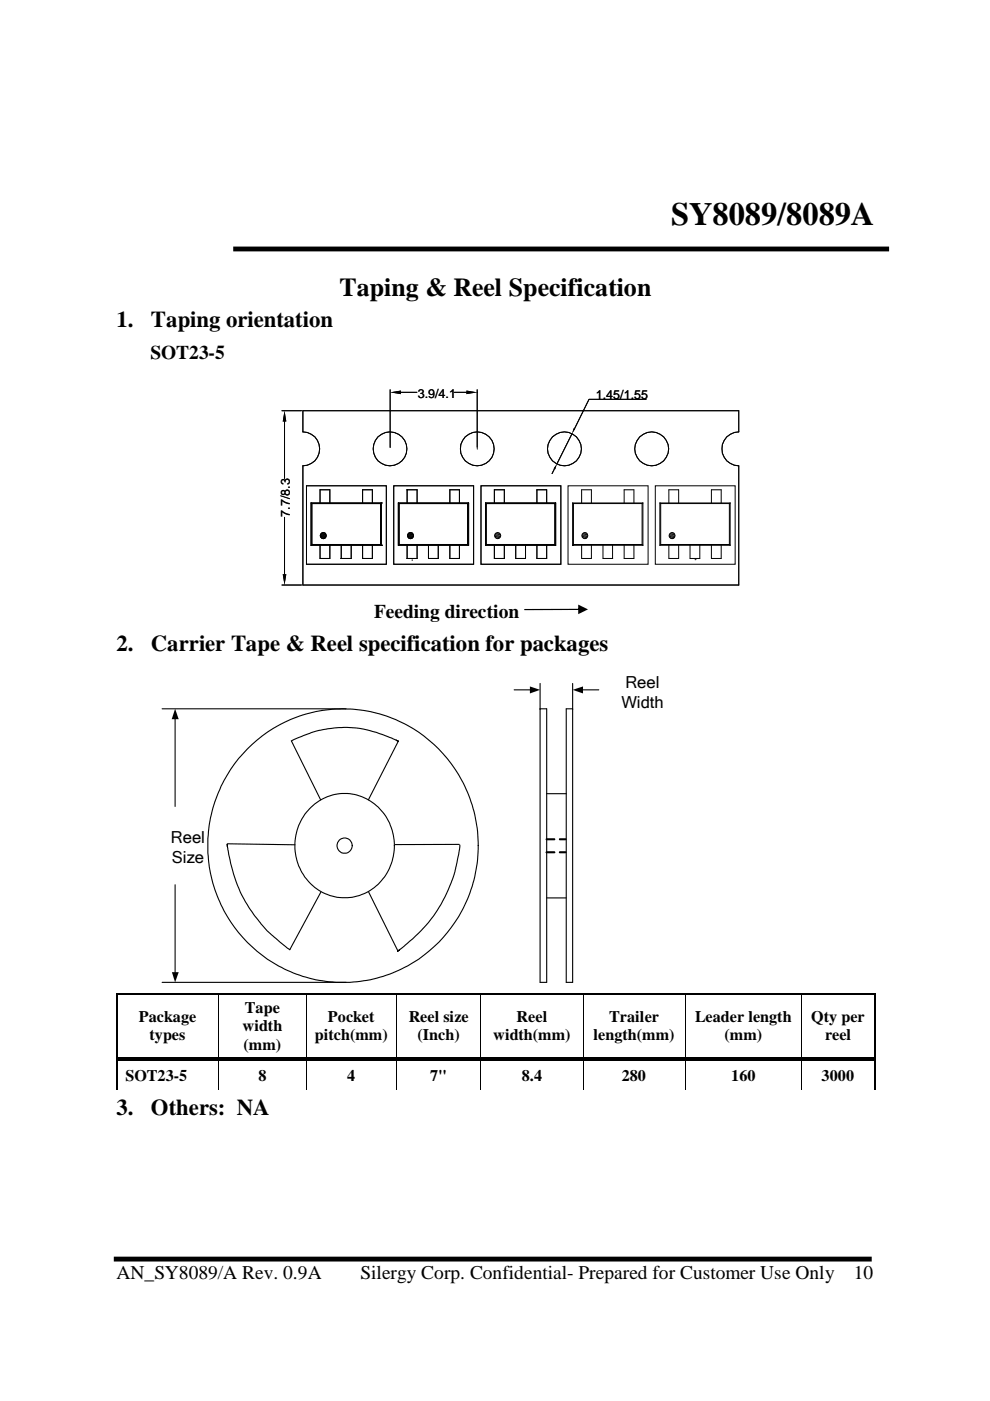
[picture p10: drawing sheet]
<svg xmlns="http://www.w3.org/2000/svg" width="210mm" height="297mm" viewBox="0 0 210 297" stroke-linecap="round" stroke-linejoin="round" font-family="sans-serif">
<path d="M49.4 52.8h139.1M24.1 267h160.7" fill="none" stroke="#000" stroke-width="1" stroke-linecap="butt"/>
<g fill="none" stroke="#000" stroke-width=".23">
<path d="M34.4 150.3h39M37.1 152.3v18.7M52.5 158.8a28.6 28.6 0 0 1 32-6 28.6 28.6 0 0 1 16.8 28 28.8 28.8 0 0 1-27.1 27.5h-3a28.9 28.9 0 0 1-27.1-27.5v-3a29.5 29.5 0 0 1 8.4-19zM61.8 157.1l6.2 12.5M84.1 157l.4 .1-.5-.2a24 24 0 0 0-15.2-2.3 26.4 26.4 0 0 0-7 2.5M84.5 157.1l-6.4 12.5M109 146.3h3.5M114.5 144.9v63.4h1.4v-58h-1.4M121.4 144.9v63.4h-1.3v-58h1.3M123.4 146.3h3.6M48.2 179.4l-.1-.4 .1 .1a30.6 30.6 0 0 0 13.3 22.2M48.2 178.9l14.3 .2"/>
<path d="M65.6 171.5a10.4 10.4 0 0 1 10.6-2.7 10.4 10.4 0 0 1 7.2 8.3 10.9 10.9 0 0 1-11.9 13.1 11.2 11.2 0 0 1-5.9-18.7zM97.4 179l-13.6 .1M97.5 179.2l-.3 2-.8 3.9a30.6 30.6 0 0 1-11.6 16.2l-.5 .4 .4-.3M115.9 168.3h4.2M37.1 187.6v18.7M68 189.1l-6.6 12.3M78.1 189.1l6.3 12.5M115.9 190.4h4.2M34.4 208.3h39"/>
<circle cx="73.1" cy="179.3" r="1.61"/>
</g>
<g fill="#000">
<path d="M60.3 87.1l.4 2.3h-.8zM82.7 83.2l2.3-.4v.8zM98.9 82.8l2.3 .4-2.3 .4zM118.1 98.4l-.4 1.1-.3-.2zM121.6 90.8l.3 .2-.6 .9zM67.9 113.6l1.2 .3h-1.1zM67.9 113.6h1.3l-.1 .3zM68 113.2l1.2 .4h-1.3zM68 113.2h1.1l.1 .4zM68 113.9l.9 .2h-.7zM68 113.9h1.1l-.2 .2zM68 113.2l.2-.2 .9 .2z"/>
<path d="M68.2 113h.7l.2 .2zM68.2 114.1h.7zM68.2 113l.3-.1 .4 .1zM86.4 113.6l1.2 .3h-1.1zM86.4 113.6h1.3l-.1 .3zM86.5 113.2l1.2 .4h-1.3zM86.5 113.2h1.1l.1 .4zM86.5 113.9l.8 .2h-.6zM86.5 113.9h1.1l-.3 .2zM86.5 113.2l.2-.2 .9 .2zM86.7 113h.6l.3 .2zM86.7 114.1h.6z"/>
<path d="M86.7 113l.3-.1 .3 .1zM104.9 113.6l1.2 .3h-1.2zM104.9 113.6h1.3l-.1 .3zM104.9 113.2l1.3 .4h-1.3zM105 113.2h1.1l.1 .4zM105 113.9l.8 .2h-.6zM105 113.9h1.1l-.3 .2zM105 113.2l.2-.2 .9 .2zM105.2 113h.6l.3 .2zM105.2 114.1h.6zM105.2 113l.3-.1 .3 .1zM123.4 113.6l1.1 .3h-1.1z"/>
<path d="M123.4 113.6h1.2l-.1 .3zM123.4 113.2l1.2 .4h-1.2zM123.5 113.2h1l.1 .4zM123.5 113.9l.8 .2h-.6zM123.5 113.9h1l-.2 .2zM123.5 113.2l.2-.2 .8 .2zM123.7 113h.6l.2 .2zM123.7 114.1h.6zM123.7 113l.3-.1 .3 .1zM141.9 113.6l1.1 .3h-1.1zM141.9 113.6h1.2l-.1 .3zM141.9 113.2l1.2 .4h-1.2z"/>
<path d="M141.9 113.2h1.1l.1 .4zM141.9 113.9l.9 .2h-.6zM141.9 113.9h1.1l-.2 .2zM141.9 113.2l.3-.2 .8 .2zM142.2 113h.6l.2 .2zM142.2 114.1h.6zM142.2 113l.3-.1 .3 .1zM59.9 121.8h.8l-.4 2.2zM37.1 150.3l.8 2.2h-1.5zM112.4 145.5l2.1 .8-2.1 .7zM121.4 146.3l2.2-.8v1.5zM36.4 206.1h1.5l-.8 2.2z"/>
</g>
<g fill="#000">
<path d="M24.6 210.5h.3v.3h-.3zM46.3 210.5h.3v.3h-.3zM64.8 210.5h.4v.3h-.4zM84 210.5h.3v.3h-.3zM101.9 210.5h.3v.3h-.3zM123.5 210.5h.4v.3h-.4zM145.2 210.5h.3v.3h-.3zM169.9 210.5h.3v.3h-.3zM185.3 210.5h.3v.3h-.3zM24.6 224.2h.3v.8h-.3zM46.3 225h.1zM46.3 224.2h.7v.3h-.7z"/>
<path d="M46.3 224.7h.7v.3h-.7zM64.8 225h.2zM64.8 224.2h.8v.3h-.8zM64.8 224.7h.8v.3h-.8zM84 225h.2zM84 224.2h.7v.3h-.7zM84 224.7h.7v.3h-.7zM101.9 225h.2zM101.9 224.2h.8v.3h-.8zM101.9 224.7h.8v.3h-.8zM123.5 225h.2zM123.5 224.2h.8v.3h-.8z"/>
<path d="M123.5 224.7h.8v.3h-.8zM145.2 225h.1zM145.2 224.2h.7v.3h-.7zM145.2 224.7h.7v.3h-.7zM169.9 225h.2zM169.9 224.2h.7v.3h-.7zM169.9 224.7h.7v.3h-.7zM185.3 224.2h.3v.8h-.3z"/>
<path d="M111.2 129.2l11.7-.1 .2 .1-.2 .1-11.6 .1zM122.6 128.2l2.1 1-2.1 1z"/>
<path d="M115.8 177.9l1.8-.1v.2l-1.7 .1zM118.6 177.9h1.4l-.1 .2h-1.2z"/>
<path d="M115.9 180.6h1.7v.2h-1.8zM118.6 180.6h1.3l.1 .2h-1.4z"/>
</g>
<g fill="none" stroke="#000" stroke-width=".21">
<path d="M59.8 87.1h4.1M60.3 89.4v12M64.2 87.1h92.4v4.5a3.6 3.6 0 0 0-3.5 3.6 3.6 3.6 0 0 0 3.5 3.6v25.2h-92.4v-25.2a3.6 3.6 0 0 0 3.6-3.6 3.6 3.6 0 0 0-3.6-3.6zM82.7 82.6v12.3M85 83.2h3.4M96.3 83.2h2.6M101.2 82.6v12.3M101.2 83.2h.1M101.2 95.2h.1M117.6 99.4l-.5 1M121.3 91.9l-3.2 6.5M137 84.7h-12.1l-3.1 6.2"/>
<path d="M60.3 109.7v12.1M65 103h16.9v16.6h-16.9zM66 106.6v9M66 115.6h14.9M66 106.6h14.9M66 106.6l.1 .2M66.1 106.8v8.6M66.1 115.4h14.6M66.1 115.4l-.1 .2M66.1 106.8h14.6M67.9 115.6v2.8h2v-2.8M67.9 106.6v-2.8h2v2.8"/>
<path d="M72.3 115.6v2.8h2.2v-2.8M76.9 106.6v-2.8h2.1v2.8M76.9 115.6v2.8h2.1v-2.8M80.7 106.8v8.6M80.7 115.4l.2 .2M80.9 115.6h.1M80.9 106.6h.1M80.9 106.6v9M80.9 106.6l-.2 .2M83.5 103h16.9v16.6h-16.9zM84.5 115.6h14.9M84.5 106.6h14.9"/>
<path d="M84.5 106.6v9M84.5 106.6l.1 .2M84.6 115.4h14.5M84.6 106.8h14.5M84.6 106.8v8.6M84.6 115.4l-.1 .2M86.3 115.6v2.8h2.1v-2.8M86.3 106.6v-2.8h2.1v2.8M87.4 118.7h.1M90.8 115.6v2.8h2.1v-2.8M95.4 115.6v2.8h2v-2.8M95.4 106.6v-2.8h2v2.8"/>
<path d="M99.1 106.8v8.6M99.1 115.4l.3 .2M99.4 106.6v9M99.4 106.6l-.3 .2M102 103h16.9v16.6h-16.9zM103 115.6h14.8M103 106.6h14.8M103 106.6v9M103 106.6l.1 .2M103.1 115.4h14.5M103.1 106.8h14.5M103.1 106.8v8.6"/>
<path d="M103.1 115.4l-.1 .2M104.8 115.6v2.8h2.1v-2.8M104.8 106.6v-2.8h2.1v2.8M109.3 115.6v2.8h2.1v-2.8M113.8 115.6v2.8h2.1v-2.8M113.8 106.6v-2.8h2.1v2.8M117.6 106.8v8.6M117.6 115.4l.2 .2M117.8 106.6v9M117.8 106.6l-.2 .2M120.4 103h17v16.6h-17zM121.4 115.6h.1"/>
<path d="M121.4 115.6h14.9M121.4 106.6h14.9M121.4 106.6v9M121.4 106.6l.2 .2M121.6 115.4h14.5M121.6 106.8h14.5M121.6 106.8v8.6M121.6 115.4l-.2 .2M123.3 115.6v2.8h2.1v-2.8M123.3 106.6v-2.8h2.1v2.8M127.8 115.6v2.8h2.1M129.9 115.6v2.8"/>
<path d="M132.3 115.6v2.8h2.1v-2.8M132.3 106.6v-2.8h2.1v2.8M136.1 106.8v8.6M136.1 115.4l.2 .2M136.3 106.6v9M136.3 106.6l-.2 .2M138.9 103h17v16.6h-17zM139.9 115.6h14.9M139.9 106.6h14.9M139.9 106.6v9M139.9 106.6l.2 .2M140.1 115.4h14.5"/>
<path d="M140.1 106.8h14.5M140.1 106.8v8.6M140.1 115.4l-.2 .2M141.8 115.6v2.8h2.1v-2.8M141.8 106.6v-2.8h2.1v2.8M146.3 115.6v2.8h2.1v-2.8M147.4 118.7h.1M150.8 115.6v2.8h2.1v-2.8M150.8 106.6v-2.8h2.1v2.8M154.6 106.8v8.6M154.6 115.4l.2 .2M154.8 106.6v9"/>
<path d="M154.8 106.6l-.2 .2M59.8 124h4.1M115.8 177.9l1.8-.1v.2l-1.7 .1zM118.6 177.9h1.4l-.1 .2h-1.2zM115.9 180.6h1.7v.2h-1.8zM118.6 180.6h1.3l.1 .2h-1.4zM46.4 210.8v13.4M64.9 210.8v13.4M84.1 210.8v13.4M102 210.8v13.4M123.6 210.8v13.4M145.2 210.8v13.4"/>
<path d="M170 210.8v13.4M46.4 225v6M64.9 225v6M84.1 225v6M102 225v6M123.6 225v6M145.2 225v6M170 225v6"/>
<circle cx="82.7" cy="95.2" r="3.6"/>
<circle cx="101.2" cy="95.2" r="3.6"/>
<circle cx="119.7" cy="95.2" r="3.6"/>
<circle cx="138.2" cy="95.2" r="3.6"/>
<circle cx="68.5" cy="113.6" r=".64"/>
<circle cx="87" cy="113.6" r=".65"/>
<circle cx="105.5" cy="113.6" r=".65"/>
<circle cx="124" cy="113.6" r=".64"/>
<circle cx="142.5" cy="113.6" r=".64"/>
</g>
<path d="M24.7 210.8v13.4M24.9 210.7h21.4M46.6 210.7h18.2M65.2 210.7h18.8M84.3 210.7h17.6M102.2 210.7h21.3M123.9 210.7h21.3M145.5 210.7h24.4M170.2 210.7h15.1M185.4 210.8v13.4M24.7 225v6M185.4 225v6" fill="none" stroke="#000" stroke-width=".34"/>
<g fill="none" stroke="#000" stroke-width=".25">
<path d="M24.9 224.3h21.4M24.9 224.8h21.4M47 224.3h17.8M47 224.8h17.8M65.6 224.3h18.4M65.6 224.8h18.4M84.7 224.3h17.2M84.7 224.8h17.2M102.7 224.3h20.8M102.7 224.8h20.8M124.3 224.3h20.9M124.3 224.8h20.9"/>
<path d="M145.9 224.3h24M145.9 224.8h24M170.6 224.3h14.7M170.6 224.8h14.7"/>
</g>
<text font-size="6.9" x="142.3" y="47.8">SY8089/8089A</text>
<text font-size="5.5" x="72" y="62.7">Taping &amp; Reel Specification</text>
<g font-size="4.8">
<text x="24.7" y="69.3">1.</text>
<text x="32" y="69.3">Taping orientation</text>
<text x="24.7" y="138">2.</text>
<text x="32" y="138">Carrier Tape &amp; Reel specification for packages</text>
<text x="24.7" y="236.4">3.</text>
<text x="32" y="236.4">Others: NA</text>
</g>
<g font-size="4.1">
<text x="31.9" y="76.2">SOT23-5</text>
<text x="79.3" y="131.1">Feeding direction</text>
<text x="24.7" y="271.2">AN_SY8089/A Rev. 0.9A</text>
<text x="76.5" y="271.2">Silergy Corp. Confidential- Prepared for Customer Use Only</text>
<text x="181" y="271.2">10</text>
</g>
<g font-size="3.5">
<text x="132.6" y="145.8">Reel</text>
<text x="131.7" y="150">Width</text>
<text x="36.2" y="178.8">Reel</text>
<text x="36.4" y="183">Size</text>
</g>
<g font-size="3.4">
<text x="51.9" y="214.7">Tape</text>
<text x="29.4" y="216.7">Package</text>
<text x="31.7" y="220.6">types</text>
<text x="51.4" y="218.7">width</text>
<text x="66.8" y="220.6">pitch(mm)</text>
<text x="69.5" y="216.7">Pocket</text>
<text x="86.7" y="216.7">Reel size</text>
<text x="88.5" y="220.6">(Inch)</text>
<text x="104.6" y="220.6">width(mm)</text>
<text x="109.5" y="216.7">Reel</text>
<text x="125.9" y="220.6">length(mm)</text>
<text x="129.2" y="216.7">Trailer</text>
<text x="147.4" y="216.7">Leader length</text>
<text x="153.6" y="220.6">(mm)</text>
<text x="172" y="216.7">Qty per</text>
<text x="174.9" y="220.6">reel</text>
<text x="51.6" y="222.6">(mm)</text>
<text x="26.6" y="229.1">SOT23-5</text>
<text x="54.8" y="229.1">8</text>
<text x="73.6" y="229.1">4</text>
<text x="91.2" y="229.1">7&quot;</text>
<text x="110.6" y="229.1">8.4</text>
<text x="131.8" y="229.1">280</text>
<text x="155" y="229.1">160</text>
<text x="174.2" y="229.1">3000</text>
</g>
<g font-size="2.7">
<text x="88.6" y="84.4">3.9/4.1</text>
<text x="126.3" y="84.6">1.45/1.55</text>
<text x="61.4" y="109.5" transform="rotate(-90 61.4 109.5)">7.7/8.3</text>
</g>
</svg>
